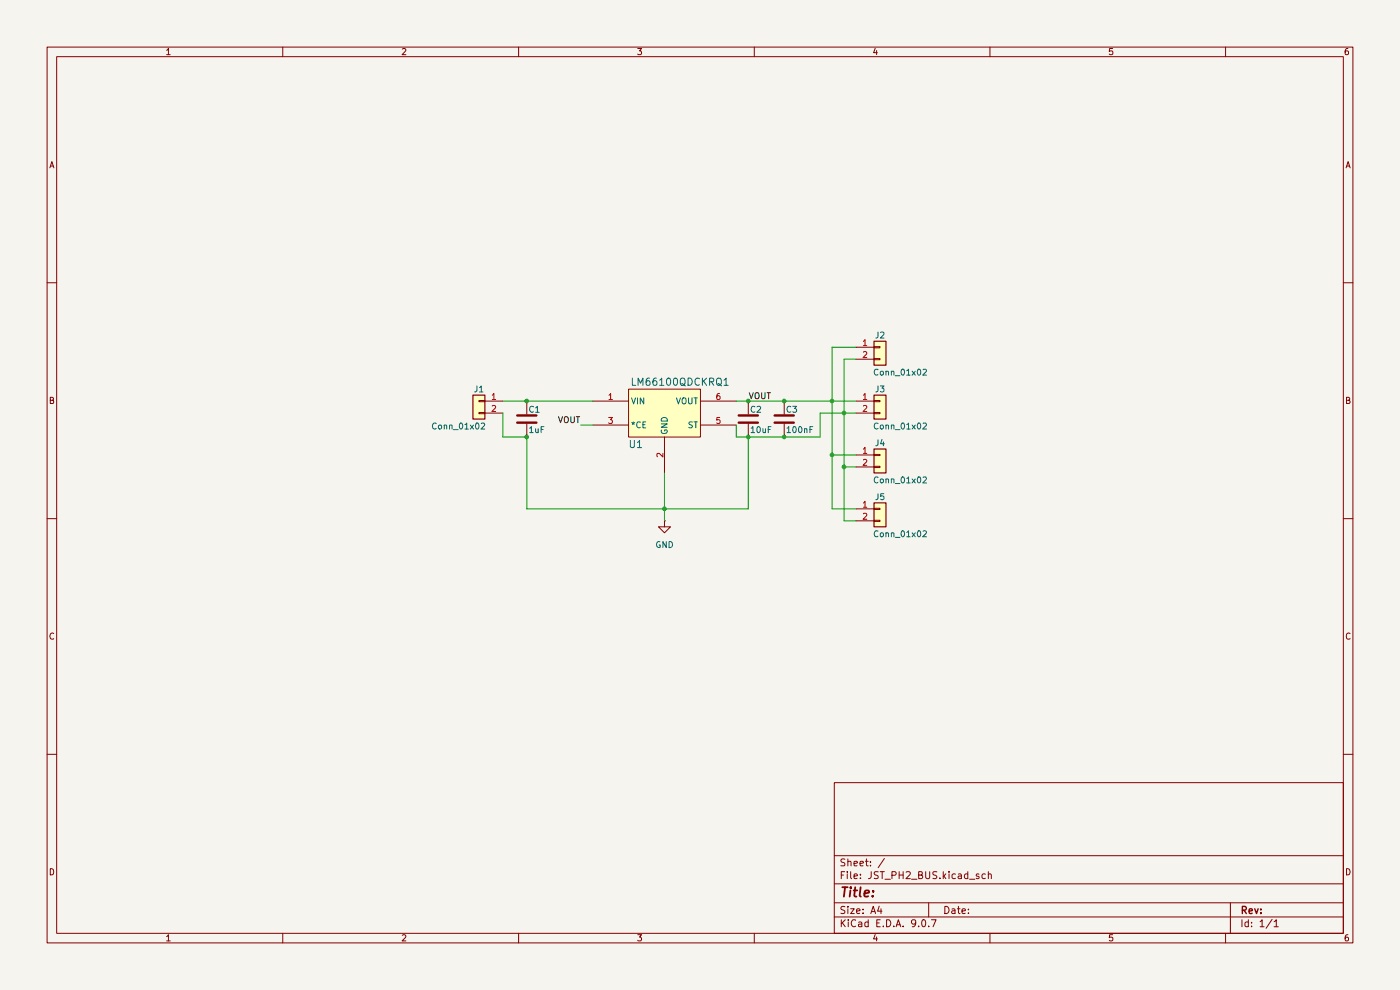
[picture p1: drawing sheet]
(kicad_sch
 (version 20250114)
 (generator "eeschema")
 (generator_version "9.0")
 (paper "A4")
 (lib_symbols
  (symbol "Connector_Generic:Conn_01x02"
   (pin_names
    (offset 1.016) (hide yes)) (exclude_from_sim no) (in_bom yes) (on_board yes)
   (property "Reference" "J" (at 0 2.54 0) (effects (font (size 1.27 1.27))))
   (property "Value" "Conn_01x02" (at 0 -5.08 0) (effects (font (size 1.27 1.27))))
   (property "Footprint" "" (at 0 0 0) (effects (font (size 1.27 1.27)) (hide yes)))
   (property "Datasheet" "~" (at 0 0 0) (effects (font (size 1.27 1.27)) (hide yes)))
   (property "Description" "Generic connector, single row, 01x02, script generated (kicad-library-utils/schlib/autogen/connector/)" (at 0 0 0) (effects (font (size 1.27 1.27)) (hide yes)))
   (symbol "Conn_01x02_1_1"
    (rectangle (start -1.27 1.27) (end 1.27 -3.81) (stroke (width 0.254) (type default)) (fill (type background)))
    (rectangle (start -1.27 0.127) (end 0 -0.127) (stroke (width 0.1524) (type default)) (fill (type none)))
    (rectangle (start -1.27 -2.413) (end 0 -2.667) (stroke (width 0.1524) (type default)) (fill (type none)))
    (pin passive line (at -5.08 0 0) (length 3.81) (name "Pin_1" (effects (font (size 1.27 1.27)))) (number "1" (effects (font (size 1.27 1.27)))))
    (pin passive line (at -5.08 -2.54 0) (length 3.81) (name "Pin_2" (effects (font (size 1.27 1.27)))) (number "2" (effects (font (size 1.27 1.27))))))
   (embedded_fonts no))
  (symbol "Device:C"
   (pin_numbers (hide yes))
   (pin_names
    (offset 0.254)) (exclude_from_sim no) (in_bom yes) (on_board yes)
   (property "Reference" "C" (at 0.635 2.54 0) (effects (font (size 1.27 1.27)) (justify left)))
   (property "Value" "C" (at 0.635 -2.54 0) (effects (font (size 1.27 1.27)) (justify left)))
   (property "Footprint" "" (at 0.9652 -3.81 0) (effects (font (size 1.27 1.27)) (hide yes)))
   (property "Datasheet" "~" (at 0 0 0) (effects (font (size 1.27 1.27)) (hide yes)))
   (property "Description" "Unpolarized capacitor" (at 0 0 0) (effects (font (size 1.27 1.27)) (hide yes)))
   (symbol "C_0_1"
    (polyline (pts (xy -2.032 0.762) (xy 2.032 0.762)) (stroke (width 0.508) (type default)) (fill (type none)))
    (polyline (pts (xy -2.032 -0.762) (xy 2.032 -0.762)) (stroke (width 0.508) (type default)) (fill (type none))))
   (symbol "C_1_1"
    (pin passive line (at 0 3.81 270) (length 2.794) (name "~" (effects (font (size 1.27 1.27)))) (number "1" (effects (font (size 1.27 1.27)))))
    (pin passive line (at 0 -3.81 90) (length 2.794) (name "~" (effects (font (size 1.27 1.27)))) (number "2" (effects (font (size 1.27 1.27))))))
   (embedded_fonts no))
  (symbol "My_Parts:LM66100QDCKRQ1"
   (pin_names
    (offset 0.254)) (exclude_from_sim no) (in_bom yes) (on_board yes)
   (property "Reference" "U" (at 8.89 3.81 0) (effects (font (size 1.524 1.524))))
   (property "Value" "LM66100QDCKRQ1" (at 29.21 -8.89 0) (effects (font (size 1.524 1.524))))
   (property "Footprint" "SC70-6_DCK_TEX" (at 27.94 -11.43 0) (effects (font (size 1.27 1.27)
    (italic yes)) (hide yes)))
   (property "Datasheet" "LM66100QDCKRQ1" (at 27.94 -11.43 0) (effects (font (size 1.27 1.27)
    (italic yes)) (hide yes)))
   (property "Description" "" (at 0 0 0) (effects (font (size 1.27 1.27)) (hide yes)))
   (property "ki_locked" "" (at 0 0 0) (effects (font (size 1.27 1.27))))
   (symbol "LM66100QDCKRQ1_0_1"
    (pin input line (at 0 0 0) (length 7.62) (name "VIN" (effects (font (size 1.27 1.27)))) (number "1" (effects (font (size 1.27 1.27)))))
    (pin input line (at 0 -5.08 0) (length 7.62) (name "*CE" (effects (font (size 1.27 1.27)))) (number "3" (effects (font (size 1.27 1.27)))))
    (pin power_in line (at 15.24 -15.24 90) (length 7.62) (name "GND" (effects (font (size 1.27 1.27)))) (number "2" (effects (font (size 1.27 1.27)))))
    (pin output line (at 30.48 0 180) (length 7.62) (name "VOUT" (effects (font (size 1.27 1.27)))) (number "6" (effects (font (size 1.27 1.27)))))
    (pin output line (at 30.48 -5.08 180) (length 7.62) (name "ST" (effects (font (size 1.27 1.27)))) (number "5" (effects (font (size 1.27 1.27))))))
   (symbol "LM66100QDCKRQ1_1_1"
    (rectangle (start 7.62 2.54) (end 22.86 -7.62) (stroke (width 0) (type default)) (fill (type background)))
    (pin no_connect line (at 17.78 -15.24 90) (length 7.62) (hide yes) (name "NC" (effects (font (size 1.27 1.27)))) (number "4" (effects (font (size 1.27 1.27))))))
   (embedded_fonts no))
  (symbol "power:GND"
   (power)
   (pin_numbers (hide yes))
   (pin_names
    (offset 0) (hide yes)) (exclude_from_sim no) (in_bom yes) (on_board yes)
   (property "Reference" "#PWR" (at 0 -6.35 0) (effects (font (size 1.27 1.27)) (hide yes)))
   (property "Value" "GND" (at 0 -3.81 0) (effects (font (size 1.27 1.27))))
   (property "Footprint" "" (at 0 0 0) (effects (font (size 1.27 1.27)) (hide yes)))
   (property "Datasheet" "" (at 0 0 0) (effects (font (size 1.27 1.27)) (hide yes)))
   (property "Description" "Power symbol creates a global label with name \"GND\" , ground" (at 0 0 0) (effects (font (size 1.27 1.27)) (hide yes)))
   (symbol "GND_0_1"
    (polyline (pts (xy 0 0) (xy 0 -1.27) (xy 1.27 -1.27) (xy 0 -2.54) (xy -1.27 -1.27) (xy 0 -1.27)) (stroke (width 0) (type default)) (fill (type none))))
   (symbol "GND_1_1"
    (pin power_in line (at 0 0 270) (length 0) (name "~" (effects (font (size 1.27 1.27)))) (number "1" (effects (font (size 1.27 1.27))))))
   (embedded_fonts no)))
 (junction
  (at 176.53 96.52)
  (diameter 0)
  (color 0 0 0 0))
 (junction
  (at 179.07 87.63)
  (diameter 0)
  (color 0 0 0 0))
 (junction
  (at 179.07 99.06)
  (diameter 0)
  (color 0 0 0 0))
 (junction
  (at 111.76 92.71)
  (diameter 0)
  (color 0 0 0 0))
 (junction
  (at 140.97 107.95)
  (diameter 0)
  (color 0 0 0 0))
 (junction
  (at 176.53 85.09)
  (diameter 0)
  (color 0 0 0 0))
 (junction
  (at 158.75 85.09)
  (diameter 0)
  (color 0 0 0 0))
 (junction
  (at 111.76 85.09)
  (diameter 0)
  (color 0 0 0 0))
 (junction
  (at 158.75 92.71)
  (diameter 0)
  (color 0 0 0 0))
 (junction
  (at 166.37 92.71)
  (diameter 0)
  (color 0 0 0 0))
 (junction
  (at 166.37 85.09)
  (diameter 0)
  (color 0 0 0 0))
 (wire
  (pts (xy 181.61 99.06) (xy 179.07 99.06))
  (stroke (width 0) (type default)))
 (wire
  (pts (xy 166.37 92.71) (xy 173.99 92.71))
  (stroke (width 0) (type default)))
 (wire
  (pts (xy 140.97 100.33) (xy 140.97 107.95))
  (stroke (width 0) (type default)))
 (wire
  (pts (xy 176.53 96.52) (xy 176.53 85.09))
  (stroke (width 0) (type default)))
 (wire
  (pts (xy 158.75 85.09) (xy 166.37 85.09))
  (stroke (width 0) (type default)))
 (wire
  (pts (xy 181.61 110.49) (xy 179.07 110.49))
  (stroke (width 0) (type default)))
 (wire
  (pts (xy 179.07 99.06) (xy 179.07 87.63))
  (stroke (width 0) (type default)))
 (wire
  (pts (xy 111.76 107.95) (xy 111.76 92.71))
  (stroke (width 0) (type default)))
 (wire
  (pts (xy 176.53 73.66) (xy 176.53 85.09))
  (stroke (width 0) (type default)))
 (wire
  (pts (xy 179.07 76.2) (xy 179.07 87.63))
  (stroke (width 0) (type default)))
 (wire
  (pts (xy 179.07 87.63) (xy 173.99 87.63))
  (stroke (width 0) (type default)))
 (wire
  (pts (xy 181.61 96.52) (xy 176.53 96.52))
  (stroke (width 0) (type default)))
 (wire
  (pts (xy 158.75 92.71) (xy 166.37 92.71))
  (stroke (width 0) (type default)))
 (wire
  (pts (xy 166.37 85.09) (xy 176.53 85.09))
  (stroke (width 0) (type default)))
 (wire
  (pts (xy 111.76 107.95) (xy 140.97 107.95))
  (stroke (width 0) (type default)))
 (wire
  (pts (xy 123.19 90.17) (xy 125.73 90.17))
  (stroke (width 0) (type default)))
 (wire
  (pts (xy 179.07 110.49) (xy 179.07 99.06))
  (stroke (width 0) (type default)))
 (wire
  (pts (xy 176.53 107.95) (xy 176.53 96.52))
  (stroke (width 0) (type default)))
 (wire
  (pts (xy 181.61 76.2) (xy 179.07 76.2))
  (stroke (width 0) (type default)))
 (wire
  (pts (xy 156.21 90.17) (xy 156.21 92.71))
  (stroke (width 0) (type default)))
 (wire
  (pts (xy 173.99 87.63) (xy 173.99 92.71))
  (stroke (width 0) (type default)))
 (wire
  (pts (xy 156.21 92.71) (xy 158.75 92.71))
  (stroke (width 0) (type default)))
 (wire
  (pts (xy 140.97 107.95) (xy 158.75 107.95))
  (stroke (width 0) (type default)))
 (wire
  (pts (xy 156.21 85.09) (xy 158.75 85.09))
  (stroke (width 0) (type default)))
 (wire
  (pts (xy 181.61 73.66) (xy 176.53 73.66))
  (stroke (width 0) (type default)))
 (wire
  (pts (xy 106.68 87.63) (xy 106.68 92.71))
  (stroke (width 0) (type default)))
 (wire
  (pts (xy 179.07 87.63) (xy 181.61 87.63))
  (stroke (width 0) (type default)))
 (wire
  (pts (xy 106.68 92.71) (xy 111.76 92.71))
  (stroke (width 0) (type default)))
 (wire
  (pts (xy 106.68 85.09) (xy 111.76 85.09))
  (stroke (width 0) (type default)))
 (wire
  (pts (xy 158.75 92.71) (xy 158.75 107.95))
  (stroke (width 0) (type default)))
 (wire
  (pts (xy 181.61 107.95) (xy 176.53 107.95))
  (stroke (width 0) (type default)))
 (wire
  (pts (xy 140.97 107.95) (xy 140.97 110.49))
  (stroke (width 0) (type default)))
 (wire
  (pts (xy 176.53 85.09) (xy 181.61 85.09))
  (stroke (width 0) (type default)))
 (wire
  (pts (xy 111.76 85.09) (xy 125.73 85.09))
  (stroke (width 0) (type default)))
 (label "VOUT"
  (at 123.19 90.17 180)
  (effects (font (size 1.27 1.27)) (justify right bottom)))
 (label "VOUT"
  (at 158.75 85.09 0)
  (effects (font (size 1.27 1.27)) (justify left bottom)))
 (symbol
  (lib_id "My_Parts:LM66100QDCKRQ1")
  (at 125.73 85.09 0)
  (unit 1)
  (exclude_from_sim no)
  (in_bom yes)
  (on_board yes)
  (dnp no)
  (property "Reference" "U1" (at 134.874 94.234 0) (effects (font (size 1.524 1.524))))
  (property "Value" "LM66100QDCKRQ1" (at 144.272 81.026 0) (effects (font (size 1.524 1.524))))
  (property "Footprint" "My_Parts:SC70-6_DCK_TEX" (at 153.67 96.52 0) (effects (font (size 1.27 1.27)
    (italic yes)) (hide yes)))
  (property "Datasheet" "LM66100QDCKRQ1" (at 153.67 96.52 0) (effects (font (size 1.27 1.27)
    (italic yes)) (hide yes)))
  (property "Description" "" (at 125.73 85.09 0) (effects (font (size 1.27 1.27)) (hide yes)))
  (pin "1")
  (pin "3")
  (pin "6")
  (pin "5")
  (pin "4")
  (pin "2"))
 (symbol
  (lib_id "Connector_Generic:Conn_01x02")
  (at 186.69 107.95 0)
  (unit 1)
  (exclude_from_sim no)
  (in_bom yes)
  (on_board yes)
  (dnp no)
  (property "Reference" "J5" (at 186.69 105.41 0) (effects (font (size 1.27 1.27))))
  (property "Value" "Conn_01x02" (at 191.008 113.284 0) (effects (font (size 1.27 1.27))))
  (property "Footprint" "Connector_JST:JST_PH_S2B-PH-K_1x02_P2.00mm_Horizontal" (at 186.69 107.95 0) (effects (font (size 1.27 1.27)) (hide yes)))
  (property "Datasheet" "~" (at 186.69 107.95 0) (effects (font (size 1.27 1.27)) (hide yes)))
  (property "Description" "Generic connector, single row, 01x02, script generated (kicad-library-utils/schlib/autogen/connector/)" (at 186.69 107.95 0) (effects (font (size 1.27 1.27)) (hide yes)))
  (pin "2")
  (pin "1"))
 (symbol
  (lib_id "Device:C")
  (at 111.76 88.9 0)
  (unit 1)
  (exclude_from_sim no)
  (in_bom yes)
  (on_board yes)
  (dnp no)
  (property "Reference" "C1" (at 112.014 86.868 0) (effects (font (size 1.27 1.27)) (justify left)))
  (property "Value" "1uF" (at 112.014 91.186 0) (effects (font (size 1.27 1.27)) (justify left)))
  (property "Footprint" "Capacitor_SMD:C_0805_2012Metric" (at 112.7252 92.71 0) (effects (font (size 1.27 1.27)) (hide yes)))
  (property "Datasheet" "~" (at 111.76 88.9 0) (effects (font (size 1.27 1.27)) (hide yes)))
  (property "Description" "Unpolarized capacitor" (at 111.76 88.9 0) (effects (font (size 1.27 1.27)) (hide yes)))
  (pin "2")
  (pin "1"))
 (symbol
  (lib_id "Device:C")
  (at 166.37 88.9 0)
  (unit 1)
  (exclude_from_sim no)
  (in_bom yes)
  (on_board yes)
  (dnp no)
  (property "Reference" "C3" (at 166.624 86.868 0) (effects (font (size 1.27 1.27)) (justify left)))
  (property "Value" "100nF" (at 166.624 91.186 0) (effects (font (size 1.27 1.27)) (justify left)))
  (property "Footprint" "Capacitor_SMD:C_0805_2012Metric" (at 167.3352 92.71 0) (effects (font (size 1.27 1.27)) (hide yes)))
  (property "Datasheet" "~" (at 166.37 88.9 0) (effects (font (size 1.27 1.27)) (hide yes)))
  (property "Description" "Unpolarized capacitor" (at 166.37 88.9 0) (effects (font (size 1.27 1.27)) (hide yes)))
  (pin "2")
  (pin "1"))
 (symbol
  (lib_id "Device:C")
  (at 158.75 88.9 0)
  (unit 1)
  (exclude_from_sim no)
  (in_bom yes)
  (on_board yes)
  (dnp no)
  (property "Reference" "C2" (at 159.004 86.868 0) (effects (font (size 1.27 1.27)) (justify left)))
  (property "Value" "10uF" (at 159.004 91.186 0) (effects (font (size 1.27 1.27)) (justify left)))
  (property "Footprint" "Capacitor_SMD:C_0805_2012Metric" (at 159.7152 92.71 0) (effects (font (size 1.27 1.27)) (hide yes)))
  (property "Datasheet" "~" (at 158.75 88.9 0) (effects (font (size 1.27 1.27)) (hide yes)))
  (property "Description" "Unpolarized capacitor" (at 158.75 88.9 0) (effects (font (size 1.27 1.27)) (hide yes)))
  (pin "2")
  (pin "1"))
 (symbol
  (lib_id "Connector_Generic:Conn_01x02")
  (at 186.69 96.52 0)
  (unit 1)
  (exclude_from_sim no)
  (in_bom yes)
  (on_board yes)
  (dnp no)
  (property "Reference" "J4" (at 186.69 93.98 0) (effects (font (size 1.27 1.27))))
  (property "Value" "Conn_01x02" (at 191.008 101.854 0) (effects (font (size 1.27 1.27))))
  (property "Footprint" "Connector_JST:JST_PH_S2B-PH-K_1x02_P2.00mm_Horizontal" (at 186.69 96.52 0) (effects (font (size 1.27 1.27)) (hide yes)))
  (property "Datasheet" "~" (at 186.69 96.52 0) (effects (font (size 1.27 1.27)) (hide yes)))
  (property "Description" "Generic connector, single row, 01x02, script generated (kicad-library-utils/schlib/autogen/connector/)" (at 186.69 96.52 0) (effects (font (size 1.27 1.27)) (hide yes)))
  (pin "2")
  (pin "1"))
 (symbol
  (lib_id "Connector_Generic:Conn_01x02")
  (at 101.6 85.09 0)
  (mirror y)
  (unit 1)
  (exclude_from_sim no)
  (in_bom yes)
  (on_board yes)
  (dnp no)
  (property "Reference" "J1" (at 101.6 82.55 0) (effects (font (size 1.27 1.27))))
  (property "Value" "Conn_01x02" (at 97.282 90.424 0) (effects (font (size 1.27 1.27))))
  (property "Footprint" "Connector_JST:JST_PH_S2B-PH-K_1x02_P2.00mm_Horizontal" (at 101.6 85.09 0) (effects (font (size 1.27 1.27)) (hide yes)))
  (property "Datasheet" "~" (at 101.6 85.09 0) (effects (font (size 1.27 1.27)) (hide yes)))
  (property "Description" "Generic connector, single row, 01x02, script generated (kicad-library-utils/schlib/autogen/connector/)" (at 101.6 85.09 0) (effects (font (size 1.27 1.27)) (hide yes)))
  (pin "2")
  (pin "1"))
 (symbol
  (lib_id "Connector_Generic:Conn_01x02")
  (at 186.69 73.66 0)
  (unit 1)
  (exclude_from_sim no)
  (in_bom yes)
  (on_board yes)
  (dnp no)
  (property "Reference" "J2" (at 186.69 71.12 0) (effects (font (size 1.27 1.27))))
  (property "Value" "Conn_01x02" (at 191.008 78.994 0) (effects (font (size 1.27 1.27))))
  (property "Footprint" "Connector_JST:JST_PH_S2B-PH-K_1x02_P2.00mm_Horizontal" (at 186.69 73.66 0) (effects (font (size 1.27 1.27)) (hide yes)))
  (property "Datasheet" "~" (at 186.69 73.66 0) (effects (font (size 1.27 1.27)) (hide yes)))
  (property "Description" "Generic connector, single row, 01x02, script generated (kicad-library-utils/schlib/autogen/connector/)" (at 186.69 73.66 0) (effects (font (size 1.27 1.27)) (hide yes)))
  (pin "2")
  (pin "1"))
 (symbol
  (lib_id "Connector_Generic:Conn_01x02")
  (at 186.69 85.09 0)
  (unit 1)
  (exclude_from_sim no)
  (in_bom yes)
  (on_board yes)
  (dnp no)
  (property "Reference" "J3" (at 186.69 82.55 0) (effects (font (size 1.27 1.27))))
  (property "Value" "Conn_01x02" (at 191.008 90.424 0) (effects (font (size 1.27 1.27))))
  (property "Footprint" "Connector_JST:JST_PH_S2B-PH-K_1x02_P2.00mm_Horizontal" (at 186.69 85.09 0) (effects (font (size 1.27 1.27)) (hide yes)))
  (property "Datasheet" "~" (at 186.69 85.09 0) (effects (font (size 1.27 1.27)) (hide yes)))
  (property "Description" "Generic connector, single row, 01x02, script generated (kicad-library-utils/schlib/autogen/connector/)" (at 186.69 85.09 0) (effects (font (size 1.27 1.27)) (hide yes)))
  (pin "2")
  (pin "1"))
 (symbol
  (lib_id "power:GND")
  (at 140.97 110.49 0)
  (unit 1)
  (exclude_from_sim no)
  (in_bom yes)
  (on_board yes)
  (dnp no)
  (fields_autoplaced yes)
  (property "Reference" "#PWR01" (at 140.97 116.84 0) (effects (font (size 1.27 1.27)) (hide yes)))
  (property "Value" "GND" (at 140.97 115.57 0) (effects (font (size 1.27 1.27))))
  (property "Footprint" "" (at 140.97 110.49 0) (effects (font (size 1.27 1.27)) (hide yes)))
  (property "Datasheet" "" (at 140.97 110.49 0) (effects (font (size 1.27 1.27)) (hide yes)))
  (property "Description" "Power symbol creates a global label with name \"GND\" , ground" (at 140.97 110.49 0) (effects (font (size 1.27 1.27)) (hide yes)))
  (pin "1"))
 (sheet_instances
  (path ""
   (page "1")))
 (embedded_fonts no))
